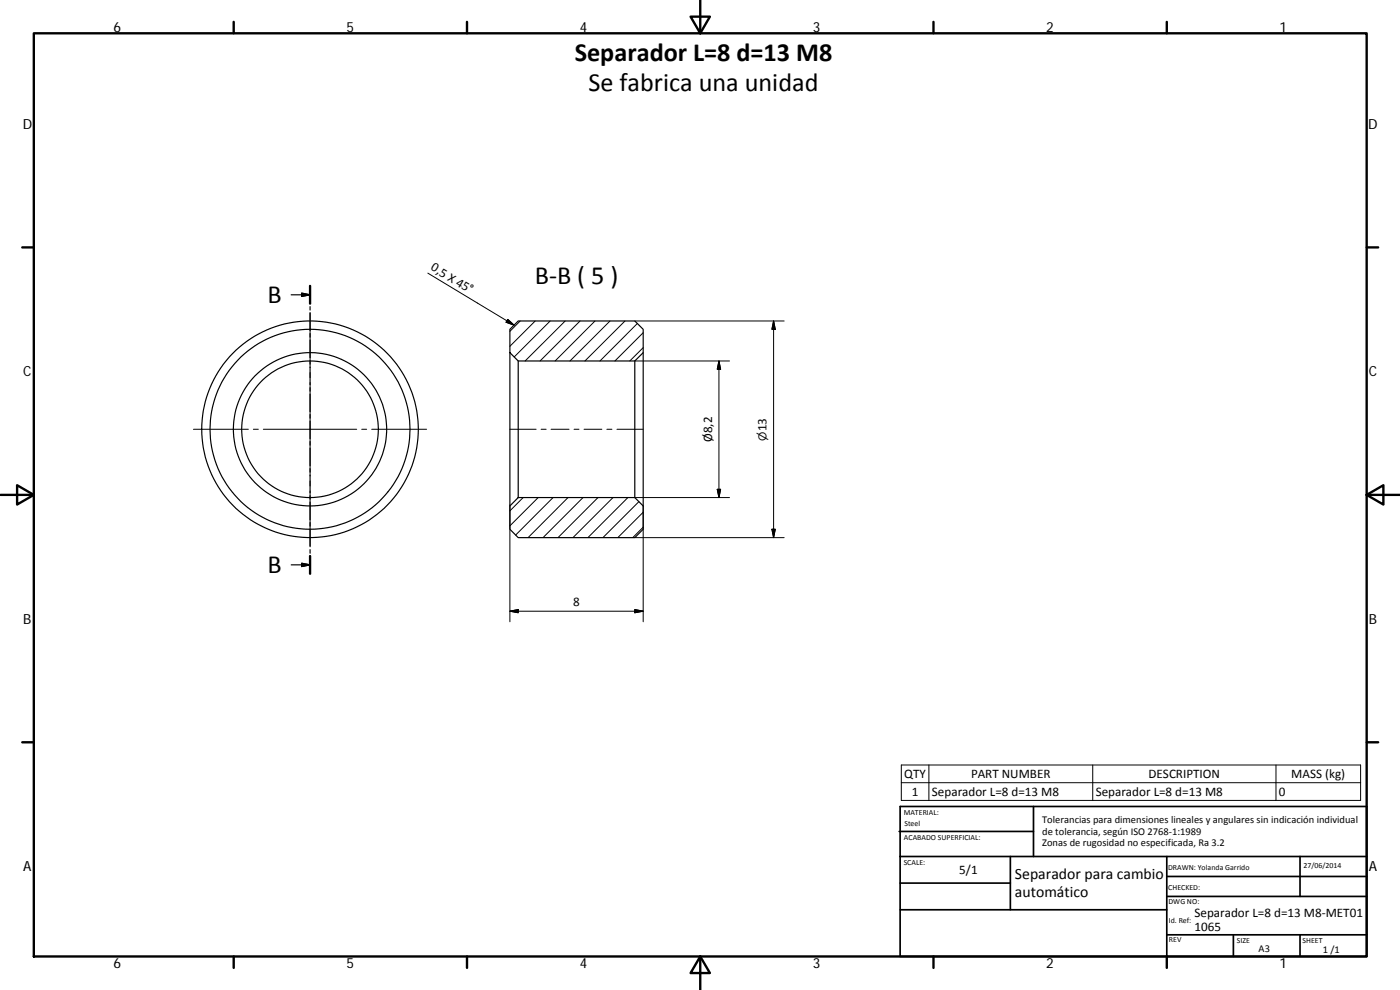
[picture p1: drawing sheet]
<svg xmlns="http://www.w3.org/2000/svg" width="420mm" height="297mm" viewBox="0 0 420 297" stroke-linecap="round" stroke-linejoin="round" font-family="sans-serif">
<g fill="none" stroke="#000" stroke-width=".36">
<path d="M87.4 88.5h5.7M90.5 87.9l2.6 .6-2.6 .4zM93.1 85.8v5.3M93.1 92v1M93.1 93.9v5.3M153 98.8l2.5-2.5h35l2.5 2.5v7l-2.5 2.5h-35l-2.5-2.5zM93.1 100.1v1M93.1 102v5.3M93.1 108.2v1M93.1 110.1v5.3M93.1 116.3v1M93.1 118.2v5.3"/>
<path d="M153 105.8v46M155.5 108.3v41M190.5 108.3v41M193 105.8v46M93.1 124.4v1.1M93.1 126.3v5.3M93.1 132.5v1M93.1 134.4v5.3M93.1 140.6v1M93.1 142.5v5.3M93.1 148.7v1.1M93.1 150.6v5.4"/>
<path d="M93.1 156.8v1.1M93.1 158.7v5.3M155.5 149.3h35l2.5 2.5v7l-2.5 2.5h-35l-2.5-2.5v-7zM87.4 169.5h5.7M90.5 169l2.6 .5-2.6 .5zM93.1 164.9v1.1M93.1 166.8v5.3"/>
<circle cx="93" cy="128.8" r="23"/>
<circle cx="93" cy="128.8" r="20.5"/>
<circle cx="93" cy="128.8" r="32.5"/>
<circle cx="93" cy="128.8" r="30"/>
</g>
<g fill="none" stroke="#000" stroke-width=".71">
<path d="M10.1 10h400.1v277h-400.1zM70.1 6.6v3.4M140.2 6.6v3.4M207.3 5h5.8l-2.9 5zM210.2 0v10M280.2 6.6v3.4M350.2 6.6v3.4M6.7 74.2h3.4M410.2 74.2h3.4M93.1 85.8v5.3M.2 148.5h9.9M5.1 145.6l5 2.9-5 2.9z"/>
<path d="M410.2 148.5l5-2.9v5.8zM410.2 148.5h9.9M93.1 166.8v5.3M6.7 222.7h3.4M410.2 222.7h3.4M70.1 287v3.4M140.2 287v3.4M210.2 287l2.9 5h-5.8zM210.2 287v10M280.2 287v3.4M350.2 287v3.4"/>
</g>
<g fill="none" stroke="#000" stroke-width=".51">
<path d="M269.8 249.5h40.4M270.1 257h140.1M270.1 242h140.1v45h-140.1zM303.2 257v16M310.2 242v15M350.2 257v30M390.2 257v12M270.1 273h80.1M270.1 265h33.1M350.2 269h60M350.2 263h60M350.2 280.5h60"/>
<path d="M370.2 280.5v6.5M390.2 280.5v6.5"/>
</g>
<path d="M90.5 87.9l2.6 .6-2.6 .4zM90.5 169l2.6 .5-2.6 .5z" fill="#000" stroke="#000" stroke-width=".36"/>
<g fill="none" stroke="#000" stroke-width=".3">
<path d="M93.1 93.8v16.5M128.4 82l25.9 15.6M152.4 95.8l1.9 1.8-2.4-.9zM156.1 96.3l-3.1 3.1M160.6 96.3l-7.6 7.6M165.1 96.3l-10.8 10.8M169.6 96.3l-12 12M174.1 96.3l-12 12M178.6 96.3l-12 12M183.1 96.3l-12 12M187.6 96.3l-12.1 12M190.5 96.3h44.8"/>
<path d="M191.3 97.1l-11.2 11.2M193 99.8l-8.5 8.5M232.2 96.3v65M232.2 96.3l.5 2.5h-1zM93.1 111.8v1.5M93.1 114.8v28M190.5 108.3h28.4M193 104.3l-4 4M215.8 108.3v41M215.8 108.3l.5 2.5h-1zM58 128.8h16.5M76 128.8h1.5"/>
<path d="M79 128.8h28M108.6 128.8h1.4M111.5 128.8h16.5M153 128.8h7.9M162.4 128.8h1.5M165.4 128.8h5.4M172.3 128.8h1.5M175.3 128.8h5.3M182.1 128.8h1.6M185.2 128.8h7.8M93.1 144.3v1.5M93.1 147.3v16.5"/>
<path d="M153 151.8v34.8M157 149.3l-4 4M161.5 149.3l-8.5 8.5M166 149.3l-11.2 11.2M170.5 149.3l-12 12M175 149.3l-12 12M179.5 149.3l-12 12M184 149.3l-12.1 12M188.4 149.3l-12 12M190.5 149.3h28.4M191.7 150.5l-10.8 10.8M193 158.2l-3.1 3.1"/>
<path d="M193 151.8v34.8M193 153.7l-7.6 7.6M215.3 146.8h1l-.5 2.5zM231.7 158.8h1l-.5 2.5zM190.5 161.3h44.8M153 183.4l2.5-.5v1zM153 183.4h40M190.5 182.9l2.5 .5-2.5 .5zM270.5 229.5h137.8v10.7h-137.8zM270.5 234.8h137.8M278.8 229.5v10.7M327.9 229.5v10.7"/>
<path d="M382.9 229.5v10.7"/>
</g>
<path d="M152.4 95.8l1.9 1.8-2.4-.9zM232.2 96.3l.5 2.5h-1zM215.8 108.3l.5 2.5h-1zM215.3 146.8h1l-.5 2.5zM231.7 158.8h1l-.5 2.5zM153 183.4l2.5-.5v1zM190.5 182.9l2.5 .5-2.5 .5z" fill="#000" stroke="#000" stroke-width=".3"/>
<g font-size="7.9">
<text x="172.5" y="18.3">Separador L=8 d=13 M8</text>
<text x="176.6" y="27.3">Se fabrica una unidad</text>
<text x="160.5" y="85.2">B‐B ( 5 )</text>
<text x="80.3" y="91">B</text>
<text x="80.3" y="172">B</text>
</g>
<g font-size="4.7">
<text x="304.6" y="263.9">Separador para cambio</text>
<text x="304.6" y="269.3">automático</text>
</g>
<g font-size="4.2">
<text x="34" y="9.6">6</text>
<text x="104" y="9.6">5</text>
<text x="174" y="9.6">4</text>
<text x="244" y="9.6">3</text>
<text x="314" y="9.6">2</text>
<text x="384" y="9.6">1</text>
<text x="6.8" y="38.7">D</text>
<text x="410.6" y="38.7">D</text>
<text x="7" y="112.9">C</text>
<text x="410.8" y="112.9">C</text>
<text x="7" y="187.1">B</text>
<text x="410.8" y="187.1">B</text>
<text x="7" y="261.3">A</text>
<text x="410.8" y="261.3">A</text>
<text x="34" y="290.4">6</text>
<text x="104" y="290.4">5</text>
<text x="174" y="290.4">4</text>
<text x="244" y="290.4">3</text>
<text x="314" y="290.4">2</text>
<text x="384" y="290.4">1</text>
</g>
<g font-size="3.9">
<text x="129.1" y="80.8" transform="rotate(31 129.1 80.8)">0,5 X 45°</text>
<text x="230" y="129.4" transform="rotate(-90 230 129.4)">13</text>
<text x="213.7" y="132.6" transform="rotate(-90 213.7 132.6)">Ø8,2</text>
<text x="172" y="181.8">8</text>
<text x="271.4" y="233.4">QTY</text>
<text x="291.4" y="233.4">PART NUMBER</text>
<text x="344.7" y="233.4">DESCRIPTION</text>
<text x="387.5" y="233.6">MASS (kg)</text>
<text x="273.6" y="238.8">1</text>
<text x="279.7" y="238.8">Separador L=8 d=13 M8</text>
<text x="328.8" y="238.8">Separador L=8 d=13 M8</text>
<text x="383.8" y="238.8">0</text>
<text x="287.9" y="262.1">5/1</text>
<text x="358.5" y="275.1">Separador L=8 d=13 M8‐MET01</text>
<text x="358.5" y="279.4">1065</text>
</g>
<text font-size="3.2" x="230" y="132.2" transform="rotate(-90 230 132.2)">⌀</text>
<g font-size="3.1">
<text x="312.8" y="246.8">Tolerancias para dimensiones lineales y angulares sin indicación individual</text>
<text x="312.8" y="250.4">de tolerancia, según ISO 2768‐1:1989</text>
<text x="312.8" y="254">Zonas de rugosidad no especificada, Ra 3.2</text>
<text x="377.7" y="285.6">A3</text>
<text x="397" y="285.9">1 /1</text>
</g>
<g font-size="2.4">
<text x="271.2" y="244.4">MATERIAL:</text>
<text x="271.3" y="251.9">ACABADO SUPERFICIAL:</text>
<text x="271.4" y="247.9">Steel</text>
<text x="271.2" y="259.7">SCALE:</text>
<text x="350.6" y="260.9">DRAWN: Yolanda Garrido</text>
<text x="391.2" y="260.6">27/06/2014</text>
<text x="350.6" y="267">CHECKED:</text>
<text x="350.7" y="271.4">DWG NO:</text>
<text x="350.8" y="276.8">Id. Ref:</text>
<text x="350.8" y="282.8">REV</text>
<text x="371.2" y="282.9">SIZE</text>
<text x="390.9" y="282.9">SHEET</text>
</g>
</svg>
